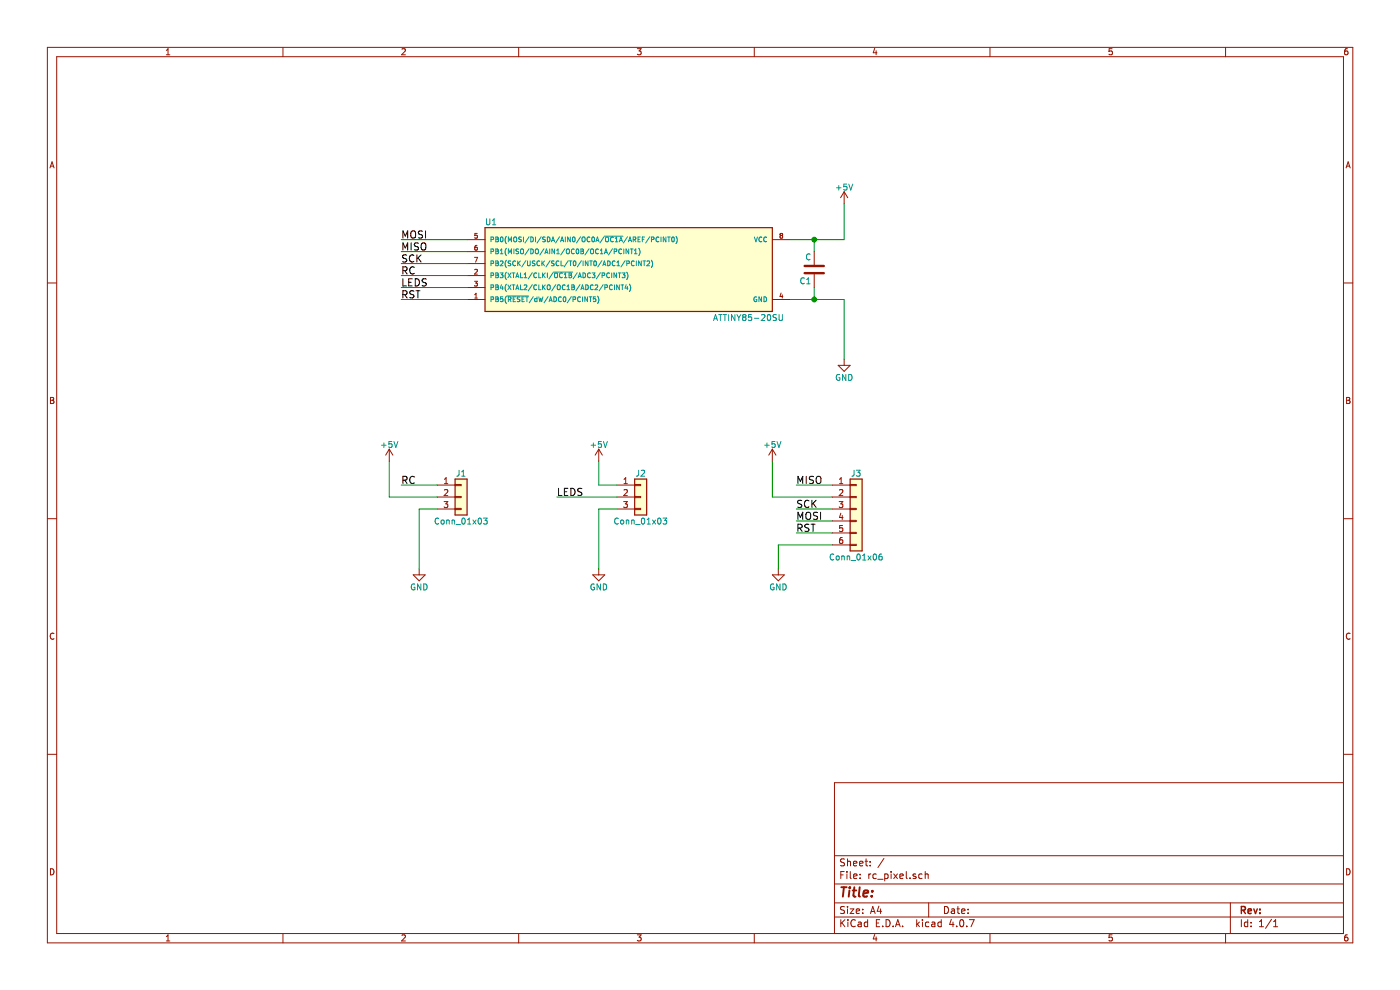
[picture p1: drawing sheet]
EESchema Schematic File Version 2
LIBS:power
LIBS:device
LIBS:transistors
LIBS:conn
LIBS:linear
LIBS:regul
LIBS:74xx
LIBS:cmos4000
LIBS:adc-dac
LIBS:memory
LIBS:xilinx
LIBS:microcontrollers
LIBS:dsp
LIBS:microchip
LIBS:analog_switches
LIBS:motorola
LIBS:texas
LIBS:intel
LIBS:audio
LIBS:interface
LIBS:digital-audio
LIBS:philips
LIBS:display
LIBS:cypress
LIBS:siliconi
LIBS:opto
LIBS:atmel
LIBS:contrib
LIBS:valves
LIBS:rc_pixel-cache
EELAYER 25 0
EELAYER END
$Descr A4 11693 8268
encoding utf-8
Sheet 1 1
Title ""
Date ""
Rev ""
Comp ""
Comment1 ""
Comment2 ""
Comment3 ""
Comment4 ""
$EndDescr
$Comp
L ATTINY85-20SU U1
U 1 1
P 5250 2250
F 0 "U1" H 4100 2650 50  0000 C CNN
F 1 "ATTINY85-20SU" H 6250 1850 50  0000 C CNN
F 2 "Housings_SOIC:SOIC-8_3.9x4.9mm_Pitch1.27mm" H 6200 2250 50  0001 C CIN
F 3 "" H 5250 2250 50  0001 C CNN
	1    5250 2250
	1    0    0    -1  
$EndComp
$Comp
L Conn_01x03 J1
U 1 1
P 3850 4150
F 0 "J1" H 3850 4350 50  0000 C CNN
F 1 "Conn_01x03" H 3850 3950 50  0000 C CNN
F 2 "Pin_Headers:Pin_Header_Straight_1x03_Pitch2.54mm" H 3850 4150 50  0001 C CNN
F 3 "" H 3850 4150 50  0001 C CNN
	1    3850 4150
	1    0    0    -1  
$EndComp
$Comp
L Conn_01x03 J2
U 1 1
P 5350 4150
F 0 "J2" H 5350 4350 50  0000 C CNN
F 1 "Conn_01x03" H 5350 3950 50  0000 C CNN
F 2 "Pin_Headers:Pin_Header_Straight_1x03_Pitch2.54mm" H 5350 4150 50  0001 C CNN
F 3 "" H 5350 4150 50  0001 C CNN
	1    5350 4150
	1    0    0    -1  
$EndComp
$Comp
L Conn_01x06 J3
U 1 1
P 7150 4250
F 0 "J3" H 7150 4550 50  0000 C CNN
F 1 "Conn_01x06" H 7150 3850 50  0000 C CNN
F 2 "Pin_Headers:Pin_Header_Straight_1x06_Pitch2.54mm" H 7150 4250 50  0001 C CNN
F 3 "" H 7150 4250 50  0001 C CNN
	1    7150 4250
	1    0    0    -1  
$EndComp
$Comp
L GND #PWR01
U 1 1
P 7050 3000
F 0 "#PWR01" H 7050 2750 50  0001 C CNN
F 1 "GND" H 7050 2850 50  0000 C CNN
F 2 "" H 7050 3000 50  0001 C CNN
F 3 "" H 7050 3000 50  0001 C CNN
	1    7050 3000
	1    0    0    -1  
$EndComp
$Comp
L +5V #PWR02
U 1 1
P 7050 1700
F 0 "#PWR02" H 7050 1550 50  0001 C CNN
F 1 "+5V" H 7050 1840 50  0000 C CNN
F 2 "" H 7050 1700 50  0001 C CNN
F 3 "" H 7050 1700 50  0001 C CNN
	1    7050 1700
	1    0    0    -1  
$EndComp
Wire Wire Line
	6600 2500 7050 2500
Wire Wire Line
	7050 2500 7050 3000
Wire Wire Line
	6600 2000 7050 2000
Wire Wire Line
	5150 4150 4650 4150
Wire Wire Line
	6950 4050 6650 4050
Wire Wire Line
	6950 4250 6650 4250
Wire Wire Line
	6950 4350 6650 4350
Wire Wire Line
	6950 4450 6650 4450
$Comp
L GND #PWR03
U 1 1
P 3500 4750
F 0 "#PWR03" H 3500 4500 50  0001 C CNN
F 1 "GND" H 3500 4600 50  0000 C CNN
F 2 "" H 3500 4750 50  0001 C CNN
F 3 "" H 3500 4750 50  0001 C CNN
	1    3500 4750
	1    0    0    -1  
$EndComp
$Comp
L +5V #PWR04
U 1 1
P 3250 3850
F 0 "#PWR04" H 3250 3700 50  0001 C CNN
F 1 "+5V" H 3250 3990 50  0000 C CNN
F 2 "" H 3250 3850 50  0001 C CNN
F 3 "" H 3250 3850 50  0001 C CNN
	1    3250 3850
	1    0    0    -1  
$EndComp
$Comp
L +5V #PWR05
U 1 1
P 5000 3850
F 0 "#PWR05" H 5000 3700 50  0001 C CNN
F 1 "+5V" H 5000 3990 50  0000 C CNN
F 2 "" H 5000 3850 50  0001 C CNN
F 3 "" H 5000 3850 50  0001 C CNN
	1    5000 3850
	1    0    0    -1  
$EndComp
$Comp
L GND #PWR06
U 1 1
P 5000 4750
F 0 "#PWR06" H 5000 4500 50  0001 C CNN
F 1 "GND" H 5000 4600 50  0000 C CNN
F 2 "" H 5000 4750 50  0001 C CNN
F 3 "" H 5000 4750 50  0001 C CNN
	1    5000 4750
	1    0    0    -1  
$EndComp
Wire Wire Line
	5150 4050 5000 4050
Wire Wire Line
	5000 4050 5000 3850
Wire Wire Line
	5150 4250 5000 4250
Wire Wire Line
	5000 4250 5000 4750
Wire Wire Line
	3250 3850 3250 4150
Wire Wire Line
	3650 4250 3500 4250
Wire Wire Line
	3500 4250 3500 4750
Text Label 4650 4150 0    60   ~ 0
LEDS
Wire Wire Line
	3350 2500 3900 2500
Wire Wire Line
	3900 2000 3350 2000
Wire Wire Line
	3900 2100 3350 2100
Wire Wire Line
	3900 2200 3350 2200
Wire Wire Line
	3900 2300 3350 2300
Wire Wire Line
	3900 2400 3350 2400
Text Label 3350 2000 0    60   ~ 0
MOSI
Text Label 3350 2100 0    60   ~ 0
MISO
Text Label 3350 2200 0    60   ~ 0
SCK
Text Label 3350 2300 0    60   ~ 0
RC
Text Label 3350 2400 0    60   ~ 0
LEDS
Text Label 3350 2500 0    60   ~ 0
RST
Text Label 6650 4050 0    60   ~ 0
MISO
Text Label 6650 4250 0    60   ~ 0
SCK
Text Label 6650 4350 0    60   ~ 0
MOSI
Text Label 6650 4450 0    60   ~ 0
RST
$Comp
L +5V #PWR07
U 1 1
P 6450 3850
F 0 "#PWR07" H 6450 3700 50  0001 C CNN
F 1 "+5V" H 6450 3990 50  0000 C CNN
F 2 "" H 6450 3850 50  0001 C CNN
F 3 "" H 6450 3850 50  0001 C CNN
	1    6450 3850
	1    0    0    -1  
$EndComp
$Comp
L GND #PWR08
U 1 1
P 6500 4750
F 0 "#PWR08" H 6500 4500 50  0001 C CNN
F 1 "GND" H 6500 4600 50  0000 C CNN
F 2 "" H 6500 4750 50  0001 C CNN
F 3 "" H 6500 4750 50  0001 C CNN
	1    6500 4750
	1    0    0    -1  
$EndComp
Wire Wire Line
	6950 4150 6450 4150
Wire Wire Line
	6450 4150 6450 3850
Wire Wire Line
	6950 4550 6500 4550
Wire Wire Line
	6500 4550 6500 4750
$Comp
L C C1
U 1 1
P 6800 2250
F 0 "C1" H 6825 2350 50  0000 L CNN
F 1 "C" H 6825 2150 50  0000 L CNN
F 2 "Capacitors_SMD:C_0805" H 6838 2100 50  0001 C CNN
F 3 "" H 6800 2250 50  0001 C CNN
	1    6800 2250
	-1   0    0    1   
$EndComp
Wire Wire Line
	3650 4050 3350 4050
Text Label 3350 4050 0    60   ~ 0
RC
Wire Wire Line
	3250 4150 3650 4150
Wire Wire Line
	7050 2000 7050 1700
Wire Wire Line
	6800 2100 6800 2000
Connection ~ 6800 2000
Wire Wire Line
	6800 2400 6800 2500
Connection ~ 6800 2500
$EndSCHEMATC
